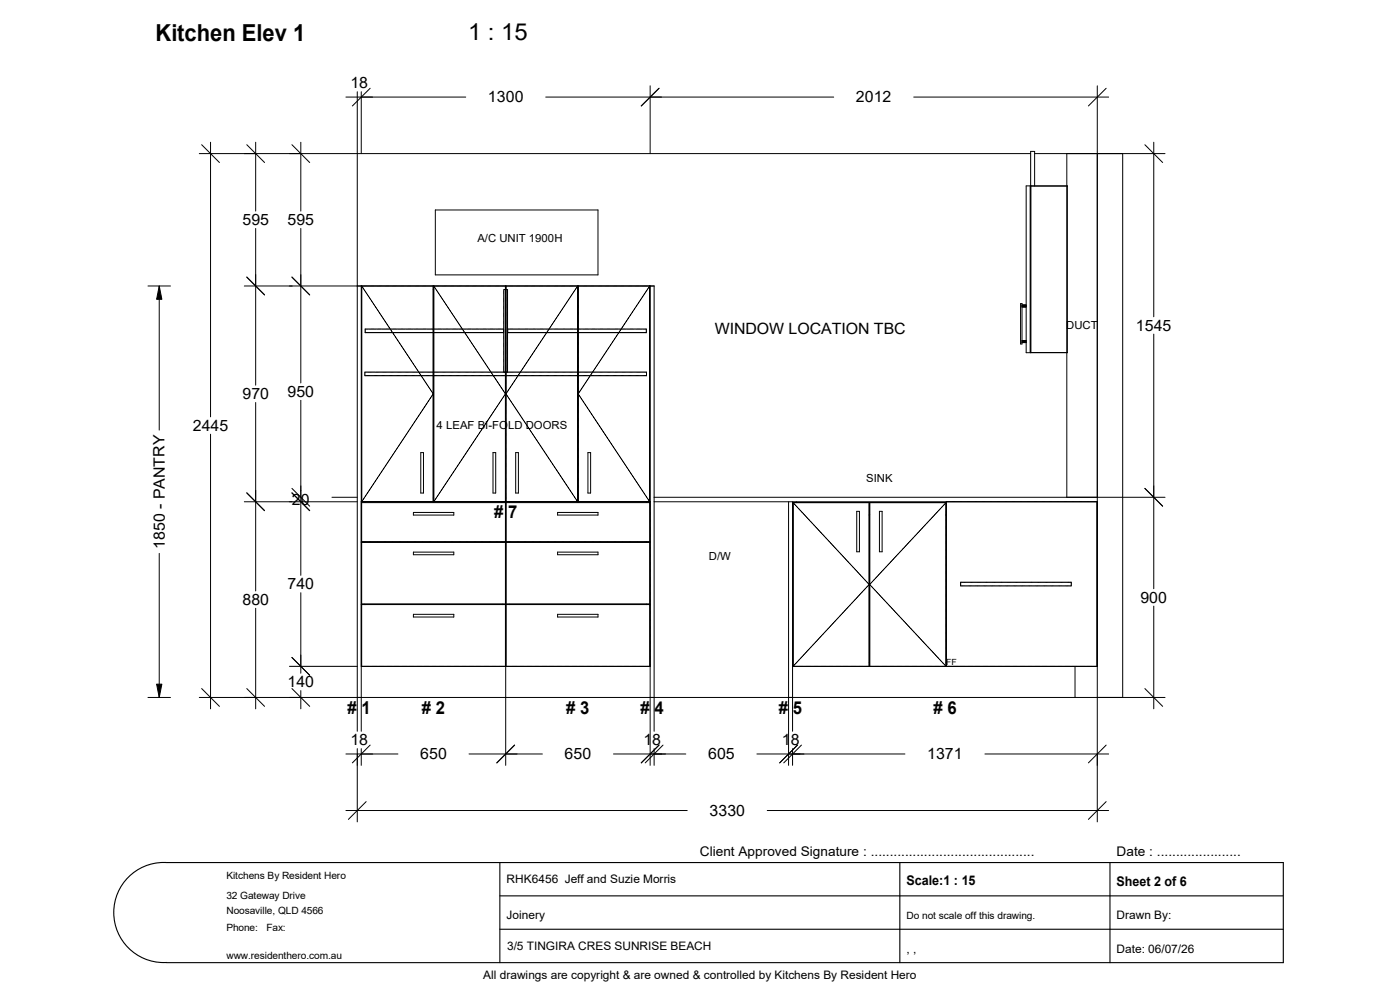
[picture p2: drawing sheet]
<svg xmlns="http://www.w3.org/2000/svg" width="420mm" height="297mm" viewBox="0 0 420 297" stroke-linecap="round" stroke-linejoin="round" font-family="sans-serif">
<path d="M150 258.5v30M269.9 258.5v30M333 258.5v30M150 268.5h235M150 278.5h235M50 288.5a15 15 0 0 1-15.9-15 15 15 0 0 1 15.9-15h335v30h-335" fill="none" stroke="#000" stroke-width=".33"/>
<g fill="none" stroke="#000" stroke-width=".3">
<path d="M103.8 29.1h35.9M107.2 27.5v191.7M108.4 27.5v18.5M111 26.5l-5.3 5.3M163.7 29.1h86.4M195 25.7v20.3M197.7 26.5l-5.3 5.3M274.1 29.1h58.5M329.2 25.7v220.6M331.8 26.5l-5.3 5.3M59.8 46h249.4M60.5 43.4l5.3 5.3"/>
<path d="M63.2 42.6v82.3M74 43.4l5.4 5.3M76.7 42.6v20.7M87.6 43.4l5.3 5.3M90.2 42.6v20.7M307.8 55.7h1.2v50h-1.2zM309.2 55.7h11v50h-11v-60.3h1.2v10.3M309.2 55.8h11M310.4 46h39.1M320 46v103M336.8 46v163M343.5 43.4l5.3 5.3"/>
<path d="M346.1 42.6v52.3M76.7 68.5v46.9M90.2 68.5v46.3M130.6 62.9h48.8v19.5h-48.8zM44.4 85.7h6.7M47.8 85.7v43.2M73.3 85.7h122.9v133.5M74 83l5.4 5.4M87.6 83l5.3 5.4M108.4 85.8h.1M108.4 85.7v133.5M108.5 85.7l21.5 32.3-21.5 32.4z"/>
<path d="M130 86.8h.1M130 85.7v64.7M130.1 85.7l21.5 32.3-21.5 32.4zM151.1 98.6h-41.6v1.1h41.6M151.6 85.7v64.7M151.8 85.7v64.7M152.3 98.6h41.6v1.1h-41.6zM173.3 86.8h.1M173.3 85.7v64.7l-21.5-32.4zM173.4 85.7v64.7M194.9 85.8h.1M194.9 85.7v64.7l-21.5-32.4z"/>
<path d="M195 85.7v143.7M306.2 91h.4v12.1h-.4zM306.6 91.8h1.2M306.6 91.9h1.2M306.6 92h1.2M306.6 91.4h1.2M306.6 91.5h1.2M306.6 91.7h1.2M306.6 91.6h1.2M90.2 120v52.4M109.5 111.5h84.4v1.1h-84.4zM151.1 111.5v-24.7h1.2v24.7"/>
<path d="M306.6 102.5h1.2M306.6 102.6h1.2M306.6 102.7h1.2M306.6 102.1h1.2M306.6 102.2h1.2M306.6 102.4h1.2M306.6 102.3h1.2M346.1 100.1v76.3M63.2 130.1v82.3M76.7 120.6v56.5M126.2 135.7h.8v12.1h-.8zM147.9 135.7h.8v12.1h-.8z"/>
<path d="M154.7 135.7h.8v12.1h-.8zM176.4 135.7h.8v12.1h-.8zM73.3 150.4h33.9M74 147.7l5.4 5.4M87.6 147.7l5.3 5.4M87.6 146.4l5.3 5.3M99.6 149h7.6M108.4 150.4h86.6M108.4 150.3h.1M108.5 150.6h43.1v11.8h-43.1zM109.5 150.4v.2M124 153.6h12.1v.8h-12.1z"/>
<path d="M130 149.3h.1M150.6 150.4v.2M151.6 149.3h.2M151.7 150.4v79M151.8 150.6h43.1v11.8h-43.1zM152.8 150.4v.2M167.3 153.6h12.1v.8h-12.1zM173.3 149.3h.1M193.9 150.4v.2M194.9 150.3h.1M196.2 150.4h133M196.2 149h153.3"/>
<path d="M236.6 150.4v79M237.8 150.4v68.8M237.9 150.6h22.8v49.1M237.9 150.6l22.8 24.6-22.8 24.5zM238.9 150.4v.2M257 153.3h.8v12.1h-.8zM260.7 154.3h.2M263.8 153.3h.8v12.1h-.8zM283.8 150.6h-22.9v49.1M283.8 154.3h.1M283.8 150.6v49.1l-22.9-24.5zM283.9 150.4v49.3"/>
<path d="M329 150.4v49.3M343.5 146.4l5.3 5.3M47.8 165.9v43.1M90.2 177.6v24.2M108.4 162.5h86.6M108.5 162.5h43.1v18.5h-43.1zM109.5 162.4v.1M124 165.5h12.1v.8h-12.1zM150.6 162.4v.1M151.8 162.5h43.1v18.5h-43.1zM152.8 162.4v.1M167.3 165.5h12.1v.8h-12.1z"/>
<path d="M193.9 162.4v.1M288.2 174.5h33.2v1.1h-33.2zM76.7 182.3v30.1M86.8 199.7h20.4M87.6 197l5.3 5.4M108.4 199.7h86.6M108.4 181.1h86.6M108.5 199.7v-18.5h43.1v18.5M109.5 181v.2M124 184.1h12.1v.8h-12.1zM150.6 181v.2M151.8 199.7v-18.5h43.1v18.5"/>
<path d="M152.8 181v.2M167.3 184.1h12.1v.8h-12.1zM193.9 181v.2M237.8 199.7h91.4M260.7 198.6h.2M283.8 198.6h.1M322.5 199.7v9.3M346.1 181.7v30.7M44.4 209h6.7M59.8 209h289.7M60.5 206.4l5.3 5.3M74 206.4l5.4 5.3"/>
<path d="M87.6 206.4l5.3 5.3M90.2 207v5.4M343.5 206.4l5.3 5.3M103.8 226h15.6M107.2 224.4v21.9M108.4 224.4v5M111 223.3l-5.3 5.3M140.7 226h22M154.4 223.3l-5.4 5.3M184 226h21.7M196.2 224.4v5M197.7 223.3l-5.3 5.3"/>
<path d="M198.9 223.3l-5.3 5.3M227.1 226h44.4M237.8 224.4v5M239.2 223.3l-5.3 5.3M240.4 223.3l-5.3 5.3M295.5 226h37.1M331.8 223.3l-5.3 5.3M103.8 242.9h102.4M109.8 240.3l-5.3 5.3M230.2 242.9h102.4M331.8 240.3l-5.3 5.3"/>
</g>
<path d="M47.8 85.7l.8 4h-1.6zM47 205h1.6l-.8 4z" fill="#000" stroke="#000" stroke-width=".3"/>
<g font-size="7">
<text x="46.6" y="12.2">Kitchen Elev 1</text>
<text x="140.4" y="12">1 : 15</text>
</g>
<g font-size="5.3">
<text x="148.2" y="155.3"># 7</text>
<text x="104.3" y="214"># 1</text>
<text x="126.5" y="214"># 2</text>
<text x="169.9" y="214"># 3</text>
<text x="192.1" y="214"># 4</text>
<text x="233.7" y="214"># 5</text>
<text x="280" y="214"># 6</text>
</g>
<g font-size="4.7">
<text x="105.1" y="26.5">18</text>
<text x="146.4" y="30.7">1300</text>
<text x="256.8" y="30.7">2012</text>
<text x="72.7" y="67.4">595</text>
<text x="86.2" y="67.4">595</text>
<text x="214.4" y="100">WINDOW LOCATION TBC</text>
<text x="340.8" y="99.1">1545</text>
<text x="72.7" y="119.6">970</text>
<text x="86.2" y="119">950</text>
<text x="57.8" y="129.1">2445</text>
<text x="87.6" y="151.3">20</text>
<text x="49.4" y="164.5" transform="rotate(-90 49.4 164.5)">1850 - PANTRY</text>
<text x="86.2" y="176.6">740</text>
<text x="72.7" y="181.3">880</text>
<text x="342.1" y="180.6">900</text>
<text x="86.2" y="206">140</text>
<text x="105.1" y="223.4">18</text>
<text x="126.1" y="227.6">650</text>
<text x="169.4" y="227.6">650</text>
<text x="193" y="223.4">18</text>
<text x="212.4" y="227.6">605</text>
<text x="234.5" y="223.4">18</text>
<text x="278.1" y="227.6">1371</text>
<text x="212.9" y="244.5">3330</text>
</g>
<g font-size="4">
<text x="210" y="256.5">Client Approved Signature : ...........................................</text>
<text x="335" y="256.5">Date : ......................</text>
<text x="272" y="265.3">Scale:1 : 15</text>
<text x="335" y="265.5">Sheet 2 of 6</text>
</g>
<g font-size="3.5">
<text x="152" y="264.5">RHK6456 Jeff and Suzie Morris</text>
<text x="152" y="275.5">Joinery</text>
<text x="335" y="275.5">Drawn By:</text>
<text x="152.1" y="284.6">3/5 TINGIRA CRES SUNRISE BEACH</text>
<text x="272" y="285.5">, ,</text>
<text x="335" y="285.5">Date: 06/07/26</text>
<text x="145" y="293.5">All drawings are copyright &amp; are owned &amp; controlled by Kitchens By Resident Hero</text>
</g>
<g font-size="3.3">
<text x="143.2" y="72.6">A/C UNIT 1900H</text>
<text x="319.9" y="98.6">DUCT</text>
<text x="131" y="128.5">4 LEAF BI-FOLD DOORS</text>
<text x="259.8" y="144.4">SINK</text>
<text x="212.7" y="167.9">D/W</text>
</g>
<g font-size="3">
<text x="67.9" y="263.5">Kitchens By Resident Hero</text>
<text x="67.9" y="269.5">32 Gateway Drive</text>
<text x="67.9" y="274">Noosaville, QLD 4566</text>
<text x="272" y="275.5">Do not scale off this drawing.</text>
<text x="67.9" y="279">Phone:</text>
<text x="79.9" y="279">Fax:</text>
<text x="67.9" y="287.5">www.residenthero.com.au</text>
</g>
<text font-size="2.5" x="283.8" y="199.2">FF</text>
</svg>
